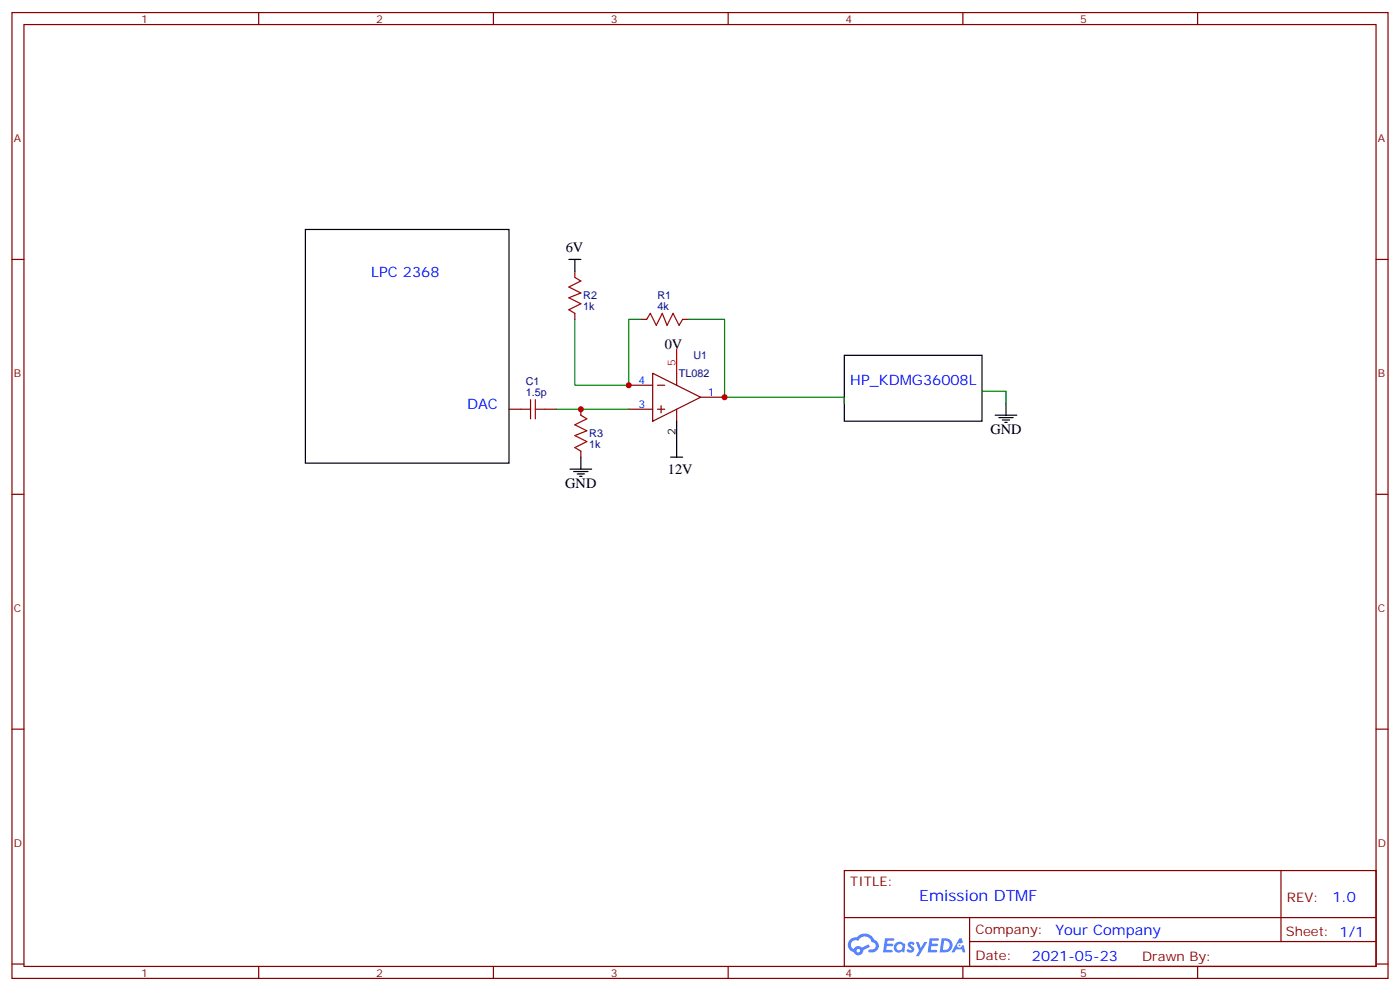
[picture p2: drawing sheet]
<svg xmlns="http://www.w3.org/2000/svg" width="412mm" height="292mm" viewBox="0 0 412 292" stroke-linecap="round" stroke-linejoin="round" font-family="sans-serif">
<g fill="none" stroke="#870000" stroke-width=".35">
<path d="M3.5 3.7h405.4v284.3h-405.4zM7.1 7.2h398.2v277.3h-398.2zM76.2 3.7v3.5M145.3 3.7v3.5M214.5 3.7v3.5M283.6 3.7v3.5M352.8 3.7v3.5M3.5 76.4h3.6M405.3 76.4h3.6M3.5 145.5h3.6M405.3 145.5h3.6M3.5 214.7h3.6"/>
<path d="M405.3 214.7h3.6M248.7 256.3h156.6v28.2h-156.6zM377.3 256.3v20.9M248.7 270.1h156.5M285.6 277.2h119.6M285.6 270.1v14.2M3.5 283.8h3.6M76.2 284.5v3.5M145.3 284.5v3.5M214.5 284.5v3.5M283.6 284.5v3.5M352.8 284.5v3.5"/>
<path d="M405.3 283.8h3.6"/>
</g>
<g fill="#5487ff">
<path d="M267.7 277.5a1.22 1.22 0 0 1 1.7 .2l-.4 .6a.47 .47 0 0 0-.3-.4 .47 .47 0 0 0-.5 .2l.1 .2a1.14 1.14 0 0 1 .8 1.8 1.14 1.14 0 0 1-1.9 0l-.2-.2 .5-.6 .7 .5a.29 .29 0 0 0 .3-.3 .29 .29 0 0 0-.2-.3 1.04 1.04 0 0 1-.6-1.7z"/>
<path d="M260.7 276.2h2.4l.3 .2-.2 .5-1.8 .1-.1 .8h1.5l.3 .4-.3 .4h-1.6l-.2 1.1h1.7l.2 .3-.2 .3-2.6 .1z"/>
<path d="M273.8 276.2h2.4l.3 .2-.1 .5-1.8 .1-.2 .8h1.6l.3 .4-.4 .4-1.6-.1-.1 1.1 1.7 .1 .2 .3-.2 .3-2.6 .1z"/>
<path d="M282.6 276.2h.7l.3 1.3-.6 .3a.69 .69 0 0 0-1 .3 .69 .69 0 0 0 .4 .9 .69 .69 0 0 0 .9-.6l.5-.2 .6 2.2h-.8l-.2-.9h-1.8l-.5 .9h-.8z"/>
<path d="M269.8 277.3h.8l.6 1.8 1.1-1.8h.9l-2.6 4.2h-.8l.9-1.5z"/>
<path d="M277.4 276.2l-.6 4.2h1.3a2.11 2.11 0 0 0 2.5-2.1 2.11 2.11 0 0 0-2.5-2.1zM278.1 277a1.39 1.39 0 0 1 1.7 1.4 1.39 1.39 0 0 1-1.8 1.2h-.3z"/>
<path d="M263.7 277.8a1.54 1.54 0 0 0-.1 2.2 1.54 1.54 0 0 0 2.2 .1l.6 .3 .3-2.3-.2-.3h-.4a1.49 1.49 0 0 0-2.4 0zM264 278.8a.94 .94 0 0 1 1.8 0 .94 .94 0 0 1-1.8 0z"/>
<path d="M250.4 276.6a2.18 2.18 0 0 0 1.1 3.7 1.44 1.44 0 0 0 1.6 .9 1.44 1.44 0 0 0 1.2-1.4l2-1.1-.5-.7-1.9 1a1.47 1.47 0 0 0-2.4 .4 1.39 1.39 0 0 1-.7-1.9 1.39 1.39 0 0 1 2-.5 2.12 2.12 0 0 1 2.2-1.3 2.12 2.12 0 0 1 1.9 1.7 1.14 1.14 0 0 1 1.1 1.4 1.14 1.14 0 0 1-1.7 .7 .43 .43 0 0 0-.5 .4 .43 .43 0 0 0 .4 .5 1.98 1.98 0 0 0 2.5-1.2 1.98 1.98 0 0 0-1.2-2.6 3.1 3.1 0 0 0-5.3-.6l-.9 .1zM252.3 279.9a.55 .55 0 0 1 1.1 0 .55 .55 0 0 1-1.1 0z"/>
<circle cx="282.6" cy="278.3" r=".26"/>
</g>
<g fill="none" stroke="#000" stroke-width=".35">
<path d="M90 67.6h59.9v68.7h-59.9zM167.6 76.4h3.5M169.3 76.4v3.5M248.7 104.6h40.6v19.4h-40.6zM296.3 118.7v3.5M167.9 138.1h6.4M169 138.8h4.2M170 139.5h2.2M171.1 134.6v3.5M197.6 134.6h3.5M199.3 124v10.6M293.2 122.2h6.3"/>
<path d="M294.2 122.9h4.2M295.3 123.6h2.1M296 124.4h.7M170.7 140.2h.7"/>
</g>
<path d="M169.3 94v19.4h15.9v-19.4h3.5M202.8 94h10.6v22.9h35.3v1.8M289.3 115.2h7v3.5M164 120.5h21.2" fill="none" stroke="#008700" stroke-width=".35"/>
<g fill="none" stroke="#870000" stroke-width=".35">
<path d="M169.3 79.9v1.8M169.3 92.3v1.7M188.7 94h1.8M201.1 94h1.7M185.2 113.4h7.1M192.3 109.9l14.1 7-14.1 7.1zM193.7 113.4h2.1M194.7 119.4v2.1M199.3 109.9v3.5M206.4 116.9h7M149.9 120.5h3.6M160.5 120.5h3.5"/>
<path d="M171.1 120.5v1.7M171.1 132.8v1.8M185.2 120.5h7.1M193.7 120.5h2.1M199.3 120.5v3.5"/>
</g>
<path d="M199.3 102.8v7.1" fill="none" stroke="#f00" stroke-width=".35"/>
<path d="M169.3 81.7l1.8 1-3.5 1.8 3.5 1.8-3.5 1.4 3.5 1.7-3.5 1.8 1.7 1.1M190.5 94l1.1-1.7 1.7 3.5 1.8-3.5 1.4 3.5 1.8-3.5 1.7 3.5 1.1-1.8M156.3 117.7v5.6M157.7 117.7v5.6M153.5 120.5h2.8M157.7 120.5h2.8M171.1 122.2l1.8 1.1-3.6 1.8 3.6 1.7-3.6 1.4 3.6 1.8-3.6 1.8 1.8 1" fill="none" stroke="#a10000" stroke-width=".35"/>
<g fill="#c00">
<circle cx="171.1" cy="120.5" r=".88"/>
<circle cx="185.2" cy="113.4" r=".88"/>
<circle cx="213.4" cy="116.9" r=".88"/>
</g>
<text font-size="4.6" fill="#00f" x="270.8" y="265.3">Emission DTMF</text>
<g font-size="4.2">
<text x="166.6" y="74.2">6V</text>
<text x="195.8" y="102.8">0V</text>
<text x="291.7" y="127.9">GND</text>
<text x="166.5" y="143.8">GND</text>
<text x="196.7" y="139.5">12V</text>
</g>
<g font-size="4.2" fill="#00f">
<text x="109.4" y="81.7">LPC 2368</text>
<text x="250.5" y="113.4">HP_KDMG36008L</text>
<text x="137.6" y="120.5">DAC</text>
<text x="392.5" y="265.6">1.0</text>
<text x="310.9" y="275.1">Your Company</text>
<text x="304" y="282.9">2021-05-23</text>
</g>
<g font-size="3.9" fill="#800">
<text x="250.5" y="260.9">TITLE:</text>
<text x="379.1" y="265.6">REV:</text>
<text x="287.4" y="275.1">Company:</text>
<text x="378.7" y="275.7">Sheet: 1/1</text>
<text x="287.4" y="282.8">Date:</text>
<text x="336.4" y="282.8">Drawn By:</text>
</g>
<g font-size="3.2" fill="#800">
<text x="41.6" y="6.7">1</text>
<text x="110.8" y="6.7">2</text>
<text x="179.9" y="6.7">3</text>
<text x="249.1" y="6.7">4</text>
<text x="318.2" y="6.7">5</text>
<text x="4.1" y="41.8">A</text>
<text x="405.9" y="41.8">A</text>
<text x="4.1" y="110.9">B</text>
<text x="405.9" y="110.9">B</text>
<text x="4.1" y="180.1">C</text>
<text x="405.9" y="180.1">C</text>
<text x="4.1" y="249.2">D</text>
<text x="405.9" y="249.2">D</text>
<text x="41.6" y="287.5">1</text>
<text x="110.8" y="287.5">2</text>
<text x="179.9" y="287.5">3</text>
<text x="249.1" y="287.5">4</text>
<text x="318.2" y="287.5">5</text>
</g>
<g font-size="3.2" fill="#000080">
<text x="171.8" y="88.1">R2</text>
<text x="193.7" y="88">R1</text>
<text x="171.8" y="91.3">1k</text>
<text x="193.7" y="91.2">4k</text>
<text x="204.3" y="105.7">U1</text>
<text x="154.9" y="113.4">C1</text>
<text x="199.9" y="111">TL082</text>
<text x="154.9" y="116.6">1.5p</text>
<text x="173.6" y="131.9">1k</text>
<text x="173.6" y="128.7">R3</text>
</g>
<text font-size="3.2" fill="#f00" x="199" y="107.8" transform="rotate(-90 199 107.8)">5</text>
<g font-size="3.2" fill="#00f">
<text x="188.1" y="113.1">4</text>
<text x="208.5" y="116.6">1</text>
<text x="188.1" y="120.1">3</text>
</g>
<text font-size="3.2" x="199" y="128.1" transform="rotate(-90 199 128.1)">2</text>
</svg>
